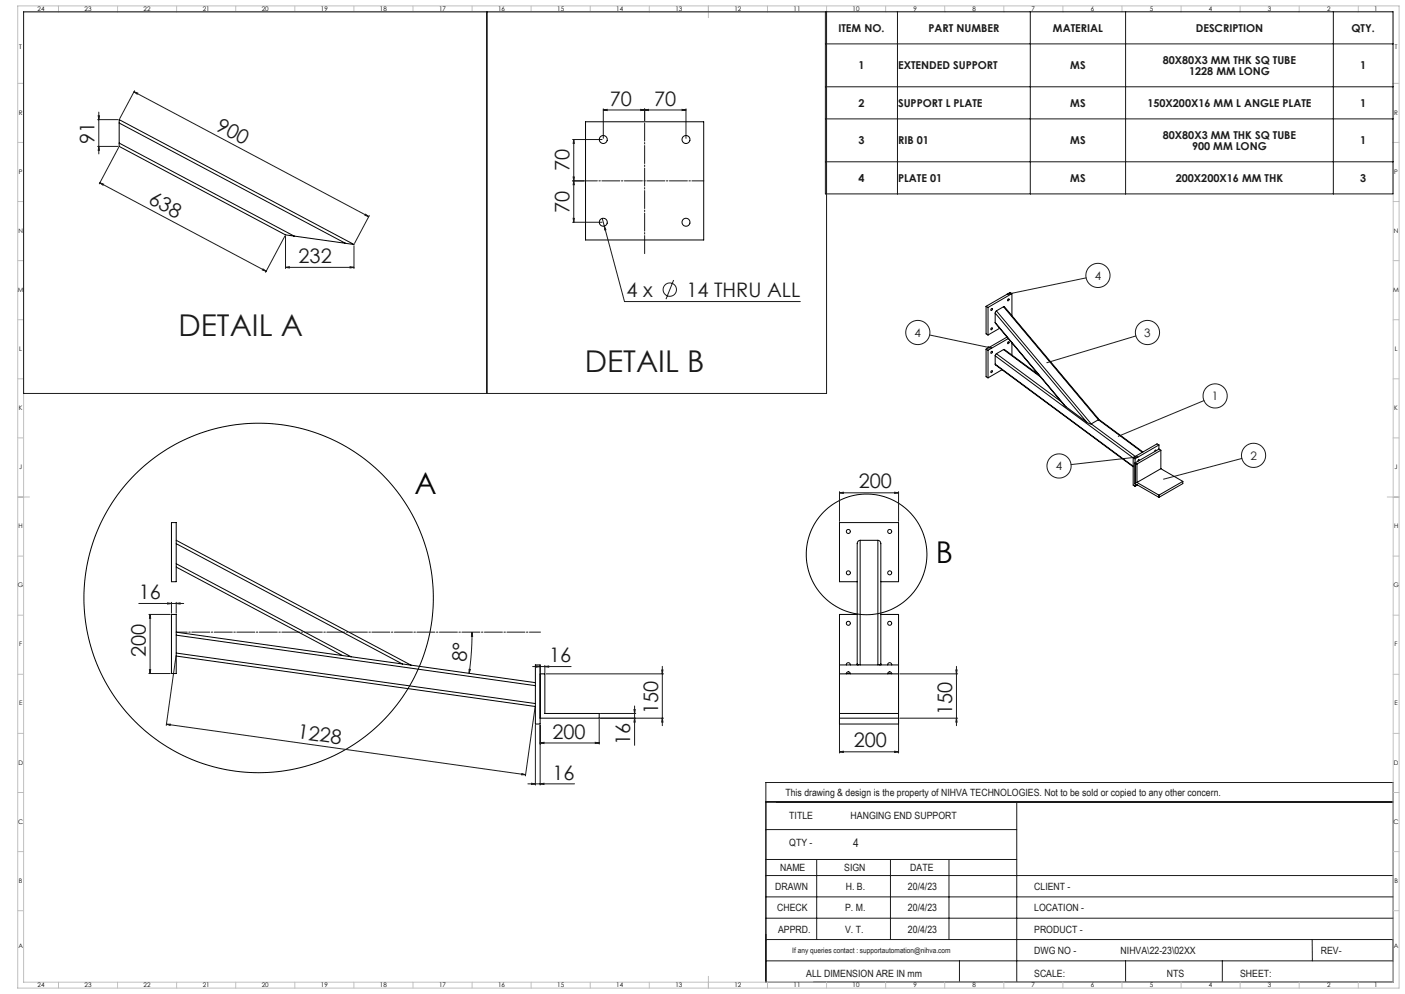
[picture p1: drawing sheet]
<svg xmlns="http://www.w3.org/2000/svg" width="1189mm" height="841mm" viewBox="0 0 1189 841" stroke-linecap="round" stroke-linejoin="round" font-family="sans-serif">
<g fill="none" stroke="#000" stroke-width=".85">
<path d="M648 678v153"/>
<circle cx="733" cy="469" r="51"/>
<circle cx="219" cy="506" r="148"/>
</g>
<g fill="none" stroke="#191924" stroke-width=".85">
<path d="M412 10v323M698 10v154h481v-154h-1159v323h679v-323M759 10v154M872 10v154M953 10v154M1128 10v154M698 37h481M113 78l4 1-1 1zM113 78l199 105M114 77l-13 23M698 73h481M83 98h1v3z"/>
<path d="M84 95v35M511 93h3v1zM511 93h70M511 92v25M542 93h4l-4 1zM546 92v10M546 93h3v1zM577 93h4l-4 1zM581 92v25M83 101h17M485 118h25M486 118v3h-1z"/>
<path d="M486 118v70M698 101h481M83 124h17M84 124v3h-1zM100 125l-16 31M698 137h481M84 155l4 1-1 1zM84 155l141 75M485 153h10M485 150h1v3zM486 153v3h-1zM241 200l-16 30"/>
<path d="M242 200v27M309 181l3 2-3-1zM313 182l-13 24M485 188h25M485 185h1v3zM510 185l1 6M511 191l2 3-1 1zM511 191l17 64h149M300 208v19M223 228l2 2-3-2zM242 226h3v1zM242 226h58"/>
<path d="M296 226h4l-4 1zM570 237l-6 16M919 235l-67 14M852 249l3-1v1zM787 283l52 12M836 293l3 2-3-1zM961 284l-75 23M1019 339l-73 30M960 386l3 1-3 1zM963 387l-57 6M1051 388l-66 17M710 417l4-1v1z"/>
<path d="M710 416v25M710 417h50M757 416l3 1h-3zM760 416v25M117 511h38M126 520h18M127 520v3h-1zM127 520v50M142 510l3 1h-3zM145 510v9M149 511l3-1v1zM149 510v9"/>
<path d="M399 535l1 3h-1zM399 535v16l-2 19M149 555l-8 59M126 570h18M126 567h1v3zM397 566l1 1-1 3zM451 564h32M454 563l3 1h-3zM457 563v6M461 564l3-1v1zM461 563v6M462 570h100"/>
<path d="M560 567h1l-1 3zM560 564v50M761 570h49M809 567h1l-1 3zM809 564v50M453 598l-8 58M537 597v34M141 613l304 42M141 613h3v1zM453 614v50M457 614v50M507 609v21"/>
<path d="M508 604h30M537 600h1l-1 4zM537 608l1 3h-1zM560 608l1 3h-1zM562 608h-54M710 609v28M760 609v28M761 608h49M809 608l1 3h-1zM457 629l3-1v1zM457 629h50M504 628l3 1h-3z"/>
<path d="M710 636h4v1zM710 636h50M757 636h3l-3 1zM442 655h3l-4 1zM447 663h39M450 663h3l-3 1zM457 663h3v1zM648 662h531v169h-531zM648 678h531M860 678v153M648 702h212M648 727h212"/>
<path d="M691 727v68M754 727v68M803 727v68M648 759h531M648 741h531M648 777h531M648 795h531M1110 795l1 18M648 813h531M812 813v18M953 813v18M1034 813v18"/>
<circle cx="929" cy="233" r="10"/>
<circle cx="567" cy="245" r="6"/>
<circle cx="777" cy="281" r="10"/>
<circle cx="971" cy="281" r="10"/>
<circle cx="1028" cy="335" r="10"/>
<circle cx="896" cy="394" r="10"/>
<circle cx="1061" cy="385" r="10"/>
</g>
<g fill="none" stroke="#c0c0c0" stroke-width=".85">
<path d="M15 5h1169v831h-1169zM20 10h1159v821h-1159zM49 5v5M99 5v5M149 5v5M199 5v5M249 5v5M299 5v5M349 5v5M399 5v5M449 5v5M499 5v5"/>
<path d="M549 5v5M599 5v10M649 5v5M699 5v5M749 5v5M799 5v5M849 5v5M899 5v5M949 5v5M999 5v5M1049 5v5M1099 5v5"/>
<path d="M1149 5v5M15 71h5M1179 71h5M15 121h5M1179 121h5M15 171h5M1179 171h5M15 221h5M1179 221h5M15 271h5M1179 271h5M15 321h5"/>
<path d="M1179 321h5M15 371h5M1179 371h5M15 421h10M1174 421h10M15 471h5M1179 471h5M15 521h5M1179 521h5M15 571h5M1179 571h5M15 621h5"/>
<path d="M1179 621h5M15 671h5M1179 671h5M15 721h5M1179 721h5M15 771h5M1179 771h5M49 831v5M99 831v5M149 831v5M199 831v5M249 831v5"/>
<path d="M299 831v5M349 831v5M399 831v5M449 831v5M499 831v5M549 831v5M599 826v10M649 831v5M699 831v5M749 831v5M799 831v5M849 831v5"/>
<path d="M899 831v5M949 831v5M999 831v5M1049 831v5M1099 831v5M1149 831v5"/>
</g>
<path d="M149 535h308" fill="none" stroke="#191924" stroke-width=".85" stroke-dasharray="15.2 1.3 1.3 1.3" stroke-dashoffset="5.9"/>
<path d="M546 103v113" fill="none" stroke="#191924" stroke-width=".85" stroke-dasharray="15.2 1.3 1.3 1.3" stroke-dashoffset="-1.1"/>
<path d="M496 153h100" fill="none" stroke="#191924" stroke-width=".85" stroke-dasharray="15.2 1.3 1.3 1.3" stroke-dashoffset="5.2"/>
<g fill="#191924">
<path d="M852 249l3-1v1zM946 369h1zM836 293l3 2-3-1zM985 405v1zM960 386l3 1-3 1z"/>
<path d="M442 655h3l-4 1zM141 613h3v1z"/>
<path d="M149 511l3-1v1zM142 510l3 1h-3zM757 416l3 1h-3zM710 417l4-1v1zM757 636h3l-3 1zM710 636h4v1z"/>
<path d="M450 663h3l-3 1zM457 663h3v1zM454 563l3 1h-3zM461 564l3-1v1zM457 629l3-1v1zM504 628l3 1h-3zM242 226h3v1zM296 226h4l-4 1zM511 191l1 4 1-1z"/>
<path d="M84 124v3h-1zM83 98h1v3z"/>
<path d="M809 567h1l-1 3zM809 608l1 3h-1z"/>
<path d="M127 520v3h-1zM126 567h1v3zM537 600h1l-1 4zM537 608l1 3h-1z"/>
<path d="M560 567h1l-1 3zM560 608l1 3h-1z"/>
<path d="M84 155l4 1-1 1zM223 228l2 2-3-2z"/>
<path d="M113 78l4 1-1 1zM309 181l3 2-3-1z"/>
<path d="M577 93h4l-4 1zM546 93h3v1z"/>
<path d="M511 93h3v1zM542 93h4l-4 1z"/>
<path d="M397 566l1 1-1 3zM399 535l1 3h-1z"/>
<path d="M485 185h1v3zM486 153v3h-1z"/>
<path d="M486 118v3h-1zM485 150h1v3z"/>
</g>
<g fill="none" stroke="#000" stroke-width=".85">
<path d="M101 104v-3l199 106-8-1M101 104l191 102M101 104v17M496 103h100v100h-100zM101 121v3l141 75 7 1M101 121l148 79M249 200l43 6M834 259v23l2 1M834 259l2 1M849 260h1l79 94 1 1M849 260l-6 3M849 260l81 95"/>
<path d="M853 253a.8 .8 0 0 1 1 1 .8 .8 0 0 1-1 1v-1zM856 248v19M856 248h-1l-21 11M856 248l-20 12M836 260v23M839 278a.8 .8 0 0 1 1 0 .8 .8 0 0 1-1 1h-1zM839 261a.8 .8 0 0 1 1 1 .8 .8 0 0 1-1 1l-1-1zM842 273l60 71M842 265l78 92M842 265v8M843 263l-1 2M843 263l80 96"/>
<path d="M846 278l-10 5M834 295l2 1M834 295v24l2 1M836 296v24M839 298a.8 .8 0 0 1 1 0 .8 .8 0 0 1-1 1h-1zM843 299l-1 2M843 299l55 41M849 296h1l29 21M849 296l-6 3M849 296l31 23M852 285l-18 10M853 289a.7 .7 0 0 1 1 1 .7 .7 0 0 1-1 1 .7 .7 0 0 1 0-1z"/>
<path d="M853 286l-17 10M856 290v10M839 314a.8 .8 0 0 1 1 0 .8 .8 0 0 1-1 1h-1zM842 308l117 87M842 301v7M842 301l117 86M842 308l117 86M848 313l-12 7M902 344l18 13M920 357l3 2M923 359l38 27M930 355l-7 4"/>
<path d="M930 355l37 28M930 355l37 27M981 376v4M981 376l-20 12M981 376h-2l-20 11M981 380l-20 12 1 1M981 380l1 1M959 387v24h2M959 387l2 1M961 388v23M962 393v15M964 390v-1l-1 1"/>
<path d="M978 381l-1 1M982 397l-20 11M982 397l19 10M982 381l-20 12M982 381v16M961 409l20 12M962 408l19 11M963 410l-2 1M981 419v2M1001 407l-20 12M1001 407v2l-20 12M145 442h4v50h-4z"/>
<path d="M149 457l199 106M728 457a2.7 2.7 0 0 0-3 3v103M728 457h15M728 457v106M743 457l2 1v2v103M743 457v106M149 460l192 102M149 477l148 79M149 480l141 75M725 492h-15v-50h50v50h-15M145 520h4v50h-4zM725 520h-15v93h50v-93h-15"/>
<path d="M149 535l141 20M149 537l304 43M149 555l304 43M149 553l304 42M290 555l7 1M297 556l44 6M341 562l7 1M348 563l105 15M453 563h4v50h-4zM457 570h4v34h46v4h-50M710 563h50M710 570h50"/>
<path d="M716 570a1.7 1.7 0 0 1 2-2 1.7 1.7 0 0 1 2 2M716 563a1.7 1.7 0 0 1 2-2 1.7 1.7 0 0 1 2 2M716 570h4M725 562l1 1M745 562l-1 1M751 563a1.7 1.7 0 0 1 2-2 1.7 1.7 0 0 1 2 2M751 570a1.7 1.7 0 0 1 2-2 1.7 1.7 0 0 1 2 2M751 570h4M710 604h50M710 608h50"/>
<circle cx="511" cy="118" r="3"/>
<circle cx="581" cy="118" r="3"/>
<circle cx="511" cy="188" r="3"/>
<circle cx="581" cy="188" r="3"/>
<circle cx="718" cy="450" r="1.7"/>
<circle cx="753" cy="450" r="1.7"/>
<circle cx="718" cy="485" r="1.7"/>
<circle cx="753" cy="485" r="1.7"/>
<circle cx="718" cy="527" r="1.7"/>
<circle cx="753" cy="527" r="1.7"/>
</g>
<g font-size="25.4" fill="#191924">
<text x="151" y="284">DETAIL A</text>
<text x="495" y="315">DETAIL B</text>
</g>
<g font-size="25.4">
<text x="351" y="418">A</text>
<text x="792" y="476">B</text>
</g>
<g font-size="16.9" fill="#191924">
<text x="516" y="89">70</text>
<text x="554" y="89">70</text>
<text x="182" y="110" transform="rotate(28 182 110)">900</text>
<text x="80" y="122" transform="rotate(-90 80 122)">91</text>
<text x="482" y="145" transform="rotate(-90 482 145)">70</text>
<text x="125" y="172" transform="rotate(28 125 172)">638</text>
<text x="482" y="180" transform="rotate(-90 482 180)">70</text>
<text x="253" y="223">232</text>
<text x="530" y="251">4 x</text>
<text x="581" y="251">14 THRU ALL</text>
<text x="727" y="413">200</text>
<text x="117" y="507">16</text>
<text x="123" y="556" transform="rotate(-90 123 556)">200</text>
<text x="395" y="560" transform="rotate(-86 395 560)">8°</text>
<text x="465" y="560">16</text>
<text x="557" y="604" transform="rotate(-90 557 604)">150</text>
<text x="806" y="605" transform="rotate(-90 806 605)">150</text>
<text x="251" y="625" transform="rotate(8 251 625)">1228</text>
<text x="467" y="625">200</text>
<text x="533" y="631" transform="rotate(-90 533 631)">16</text>
<text x="723" y="632">200</text>
<text x="467" y="660">16</text>
</g>
<g font-size="9.9" fill="#191924">
<text x="926" y="237">4</text>
<text x="774" y="285">4</text>
<text x="968" y="285">3</text>
<text x="1026" y="339">1</text>
<text x="1058" y="389">2</text>
<text x="894" y="398">4</text>
<text x="722" y="717">4</text>
</g>
<g font-size="9.2" fill="#191924">
<text x="709" y="27">ITEM NO.</text>
<text x="786" y="27">PART NUMBER</text>
<text x="891" y="27">MATERIAL</text>
<text x="1012" y="27">DESCRIPTION</text>
<text x="1144" y="27">QTY.</text>
<text x="726" y="59">1</text>
<text x="760" y="59">EXTENDED SUPPORT</text>
<text x="906" y="59">MS</text>
<text x="984" y="54">80X80X3 MM THK SQ TUBE</text>
<text x="1151" y="59">1</text>
<text x="1006" y="63">1228 MM LONG</text>
<text x="726" y="90">2</text>
<text x="760" y="90">SUPPORT L PLATE</text>
<text x="906" y="90">MS</text>
<text x="971" y="90">150X200X16 MM L ANGLE PLATE</text>
<text x="1151" y="90">1</text>
<text x="984" y="118">80X80X3 MM THK SQ TUBE</text>
<text x="726" y="122">3</text>
<text x="760" y="122">RIB 01</text>
<text x="906" y="122">MS</text>
<text x="1151" y="122">1</text>
<text x="1009" y="127">900 MM LONG</text>
<text x="726" y="154">4</text>
<text x="760" y="154">PLATE 01</text>
<text x="906" y="154">MS</text>
<text x="995" y="154">200X200X16 MM THK</text>
<text x="1151" y="154">3</text>
</g>
<g font-size="8.5" fill="#191924">
<text x="665" y="674">This drawing &amp; design is the property of NIHVA TECHNOLOGIES. Not to be sold or copied to any other concern.</text>
<text x="668" y="693">TITLE</text>
<text x="720" y="693">HANGING END SUPPORT</text>
<text x="668" y="716">QTY -</text>
<text x="660" y="737">NAME</text>
<text x="714" y="737">SIGN</text>
<text x="770" y="737">DATE</text>
<text x="656" y="753">DRAWN</text>
<text x="716" y="753">H. B.</text>
<text x="768" y="753">20/4/23</text>
<text x="875" y="753">CLIENT -</text>
<text x="658" y="771">CHECK</text>
<text x="715" y="771">P. M.</text>
<text x="768" y="771">20/4/23</text>
<text x="875" y="771">LOCATION -</text>
<text x="658" y="789">APPRD.</text>
<text x="715" y="789">V. T.</text>
<text x="768" y="789">20/4/23</text>
<text x="875" y="789">PRODUCT -</text>
<text x="875" y="807">DWG NO -</text>
<text x="948" y="807">NIHVA\22-23\02XX</text>
<text x="1118" y="807">REV-</text>
<text x="682" y="826">ALL DIMENSION ARE IN mm</text>
<text x="875" y="826">SCALE:</text>
<text x="987" y="827">NTS</text>
<text x="1049" y="826">SHEET:</text>
</g>
<text font-size="6.3" fill="#191924" x="671" y="807">If any queries contact : supportautomation@nihva.com</text>
<g font-size="5.3">
<text x="32" y="9">24</text>
<text x="72" y="9">23</text>
<text x="122" y="9">22</text>
<text x="172" y="9">21</text>
<text x="222" y="9">20</text>
<text x="272" y="9">19</text>
<text x="322" y="9">18</text>
<text x="372" y="9">17</text>
<text x="422" y="9">16</text>
<text x="472" y="9">15</text>
<text x="522" y="9">14</text>
<text x="572" y="9">13</text>
<text x="622" y="9">12</text>
<text x="672" y="9">11</text>
<text x="722" y="9">10</text>
<text x="773" y="9">9</text>
<text x="823" y="9">8</text>
<text x="873" y="9">7</text>
<text x="923" y="9">6</text>
<text x="973" y="9">5</text>
<text x="1023" y="9">4</text>
<text x="1073" y="9">3</text>
<text x="1123" y="9">2</text>
<text x="1163" y="9">1</text>
<text x="16" y="42">T</text>
<text x="1180" y="42">T</text>
<text x="16" y="97">R</text>
<text x="1180" y="97">R</text>
<text x="16" y="147">P</text>
<text x="1180" y="147">P</text>
<text x="16" y="197">N</text>
<text x="1180" y="197">N</text>
<text x="15" y="247">M</text>
<text x="1179" y="247">M</text>
<text x="16" y="297">L</text>
<text x="1180" y="297">L</text>
<text x="16" y="347">K</text>
<text x="1180" y="347">K</text>
<text x="16" y="397">J</text>
<text x="1180" y="397">J</text>
<text x="16" y="447">H</text>
<text x="1180" y="447">H</text>
<text x="15" y="497">G</text>
<text x="1179" y="497">G</text>
<text x="16" y="547">F</text>
<text x="1180" y="547">F</text>
<text x="16" y="597">E</text>
<text x="1180" y="597">E</text>
<text x="16" y="647">D</text>
<text x="1180" y="647">D</text>
<text x="15" y="697">C</text>
<text x="1179" y="697">C</text>
<text x="16" y="747">B</text>
<text x="1180" y="747">B</text>
<text x="16" y="802">A</text>
<text x="1180" y="802">A</text>
<text x="32" y="835">24</text>
<text x="72" y="835">23</text>
<text x="122" y="835">22</text>
<text x="172" y="835">21</text>
<text x="222" y="835">20</text>
<text x="272" y="835">19</text>
<text x="322" y="835">18</text>
<text x="372" y="835">17</text>
<text x="422" y="835">16</text>
<text x="472" y="835">15</text>
<text x="522" y="835">14</text>
<text x="572" y="835">13</text>
<text x="622" y="835">12</text>
<text x="672" y="835">11</text>
<text x="722" y="835">10</text>
<text x="773" y="835">9</text>
<text x="823" y="835">8</text>
<text x="873" y="835">7</text>
<text x="923" y="835">6</text>
<text x="973" y="835">5</text>
<text x="1023" y="835">4</text>
<text x="1073" y="835">3</text>
<text x="1123" y="835">2</text>
<text x="1163" y="835">1</text>
</g>
</svg>
